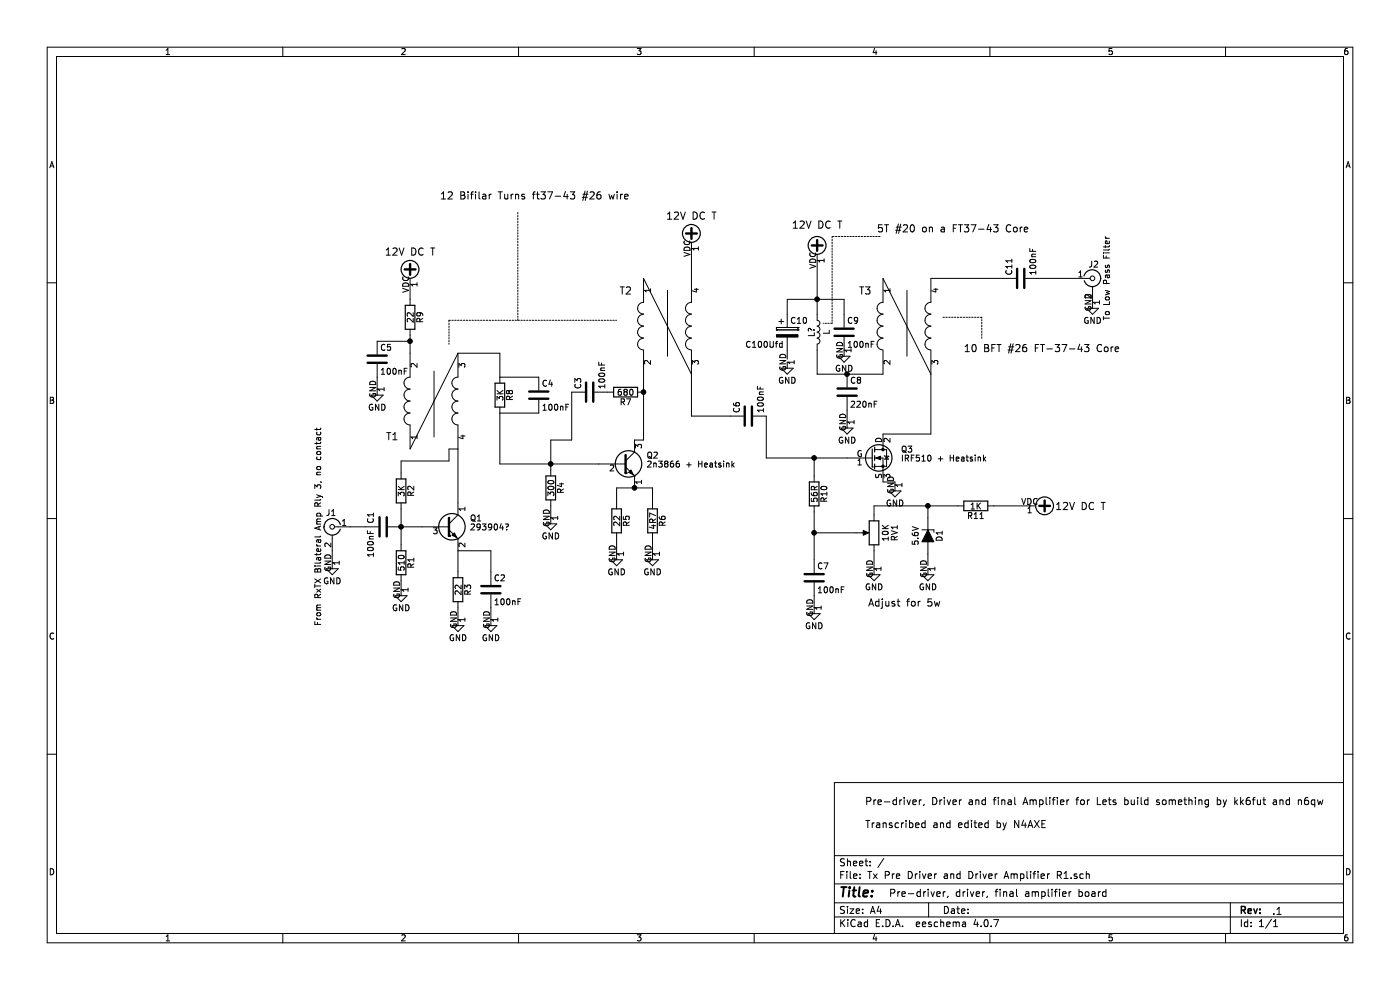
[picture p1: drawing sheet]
EESchema Schematic File Version 2
LIBS:power
LIBS:device
LIBS:switches
LIBS:relays
LIBS:motors
LIBS:transistors
LIBS:conn
LIBS:linear
LIBS:regul
LIBS:74xx
LIBS:cmos4000
LIBS:adc-dac
LIBS:memory
LIBS:xilinx
LIBS:microcontrollers
LIBS:dsp
LIBS:microchip
LIBS:analog_switches
LIBS:motorola
LIBS:texas
LIBS:intel
LIBS:audio
LIBS:interface
LIBS:digital-audio
LIBS:philips
LIBS:display
LIBS:cypress
LIBS:siliconi
LIBS:opto
LIBS:atmel
LIBS:contrib
LIBS:valves
LIBS:Tx Pre Driver and Driver Amplifier R1-cache
EELAYER 25 0
EELAYER END
$Descr A4 11693 8268
encoding utf-8
Sheet 1 1
Title ""
Date ""
Rev ""
Comp ""
Comment1 ""
Comment2 ""
Comment3 ""
Comment4 ""
$EndDescr
$Comp
L Conn_Coaxial J1
U 1 1
P 2775 4400
F 0 "J1" H 2785 4520 50  0000 C CNN
F 1 "From RxTX Bilateral Amp Rly 3, no contact" V 2890 4400 50  0000 C CNN
F 2 "" H 2775 4400 50  0001 C CNN
F 3 "" H 2775 4400 50  0001 C CNN
	1    2775 4400
	-1   0    0    -1  
$EndComp
$Comp
L C C1
U 1 1
P 3200 4400
F 0 "C1" H 3075 4300 50  0000 L CNN
F 1 "100nF" H 3225 4300 50  0000 L CNN
F 2 "" H 3238 4250 50  0001 C CNN
F 3 "" H 3200 4400 50  0001 C CNN
	1    3200 4400
	0    1    1    0   
$EndComp
$Comp
L R R2
U 1 1
P 3350 4100
F 0 "R2" V 3430 4100 50  0000 C CNN
F 1 "3K" V 3350 4100 50  0000 C CNN
F 2 "" V 3280 4100 50  0001 C CNN
F 3 "" H 3350 4100 50  0001 C CNN
	1    3350 4100
	1    0    0    -1  
$EndComp
$Comp
L R R1
U 1 1
P 3350 4700
F 0 "R1" V 3430 4700 50  0000 C CNN
F 1 "510" V 3350 4700 50  0000 C CNN
F 2 "" V 3280 4700 50  0001 C CNN
F 3 "" H 3350 4700 50  0001 C CNN
	1    3350 4700
	1    0    0    -1  
$EndComp
$Comp
L BF199 Q1
U 1 1
P 3725 4400
F 0 "Q1" H 3925 4475 50  0000 L CNN
F 1 "293904?" H 3925 4400 50  0000 L CNN
F 2 "TO_SOT_Packages_THT:TO-92_Molded_Narrow" H 3925 4325 50  0001 L CIN
F 3 "" H 3725 4400 50  0001 L CNN
	1    3725 4400
	1    0    0    -1  
$EndComp
$Comp
L 4:1 T1
U 1 1
P 3625 3350
F 0 "T1" H 3275 3650 60  0000 C CNN
F 1 "4:1" H 3275 3050 60  0001 C CNN
F 2 "" H 3275 3050 60  0000 C CNN
F 3 "" H 3275 3050 60  0000 C CNN
F 4 "" H 3625 3350 60  0001 C CNN "Price"
F 5 "" H 3625 3350 60  0001 C CNN "Tolerance"
F 6 "" H 3625 3350 60  0001 C CNN "Rating"
F 7 "" H 3625 3350 60  0001 C CNN "Package"
F 8 "" H 3625 3350 60  0001 C CNN "Source"
F 9 "" H 3625 3350 60  0001 C CNN "Source PN"
F 10 "" H 3625 3350 60  0001 C CNN "MFG PN"
F 11 "" H 3625 3350 60  0001 C CNN "MFG"
F 12 "" H 3625 3350 60  0001 C CNN "Description"
	1    3625 3350
	1    0    0    1   
$EndComp
$Comp
L R R9
U 1 1
P 3425 2650
F 0 "R9" V 3505 2650 50  0000 C CNN
F 1 "22" V 3425 2650 50  0000 C CNN
F 2 "" V 3355 2650 50  0001 C CNN
F 3 "" H 3425 2650 50  0001 C CNN
	1    3425 2650
	1    0    0    -1  
$EndComp
$Comp
L C C5
U 1 1
P 3150 3000
F 0 "C5" H 3175 3100 50  0000 L CNN
F 1 "100nF" H 3175 2900 50  0000 L CNN
F 2 "" H 3188 2850 50  0001 C CNN
F 3 "" H 3150 3000 50  0001 C CNN
	1    3150 3000
	1    0    0    -1  
$EndComp
$Comp
L C C4
U 1 1
P 4500 3300
F 0 "C4" H 4525 3400 50  0000 L CNN
F 1 "100nF" H 4525 3200 50  0000 L CNN
F 2 "" H 4538 3150 50  0001 C CNN
F 3 "" H 4500 3300 50  0001 C CNN
	1    4500 3300
	1    0    0    -1  
$EndComp
$Comp
L R R8
U 1 1
P 4175 3300
F 0 "R8" V 4255 3300 50  0000 C CNN
F 1 "3K" V 4175 3300 50  0000 C CNN
F 2 "" V 4105 3300 50  0001 C CNN
F 3 "" H 4175 3300 50  0001 C CNN
	1    4175 3300
	1    0    0    -1  
$EndComp
$Comp
L R R4
U 1 1
P 4600 4075
F 0 "R4" V 4680 4075 50  0000 C CNN
F 1 "300" V 4600 4075 50  0000 C CNN
F 2 "" V 4530 4075 50  0001 C CNN
F 3 "" H 4600 4075 50  0001 C CNN
	1    4600 4075
	1    0    0    -1  
$EndComp
$Comp
L R R3
U 1 1
P 3825 4925
F 0 "R3" V 3905 4925 50  0000 C CNN
F 1 "22" V 3825 4925 50  0000 C CNN
F 2 "" V 3755 4925 50  0001 C CNN
F 3 "" H 3825 4925 50  0001 C CNN
	1    3825 4925
	1    0    0    -1  
$EndComp
$Comp
L C C2
U 1 1
P 4100 4925
F 0 "C2" H 4125 5025 50  0000 L CNN
F 1 "100nF" H 4125 4825 50  0000 L CNN
F 2 "" H 4138 4775 50  0001 C CNN
F 3 "" H 4100 4925 50  0001 C CNN
	1    4100 4925
	1    0    0    -1  
$EndComp
$Comp
L C C3
U 1 1
P 4925 3275
F 0 "C3" H 4950 3375 50  0000 L CNN
F 1 "100nF" H 4950 3175 50  0000 L CNN
F 2 "" H 4963 3125 50  0001 C CNN
F 3 "" H 4925 3275 50  0001 C CNN
	1    4925 3275
	0    -1   -1   0   
$EndComp
$Comp
L R R7
U 1 1
P 5225 3275
F 0 "R7" V 5305 3275 50  0000 C CNN
F 1 "680" V 5225 3275 50  0000 C CNN
F 2 "" V 5155 3275 50  0001 C CNN
F 3 "" H 5225 3275 50  0001 C CNN
	1    5225 3275
	0    1    1    0   
$EndComp
$Comp
L 2N2219 Q2
U 1 1
P 5200 3875
F 0 "Q2" H 5400 3950 50  0000 L CNN
F 1 "2n3866 + Heatsink" H 5400 3875 50  0000 L CNN
F 2 "TO_SOT_Packages_THT:TO-39-3" H 5400 3800 50  0001 L CIN
F 3 "" H 5200 3875 50  0001 L CNN
	1    5200 3875
	1    0    0    -1  
$EndComp
$Comp
L R R5
U 1 1
P 5150 4350
F 0 "R5" V 5230 4350 50  0000 C CNN
F 1 "22" V 5150 4350 50  0000 C CNN
F 2 "" V 5080 4350 50  0001 C CNN
F 3 "" H 5150 4350 50  0001 C CNN
	1    5150 4350
	1    0    0    -1  
$EndComp
$Comp
L R R6
U 1 1
P 5450 4350
F 0 "R6" V 5530 4350 50  0000 C CNN
F 1 "4R7" V 5450 4350 50  0000 C CNN
F 2 "" V 5380 4350 50  0001 C CNN
F 3 "" H 5450 4350 50  0001 C CNN
	1    5450 4350
	1    0    0    -1  
$EndComp
$Comp
L 4:1 T2
U 1 1
P 5575 2725
F 0 "T2" H 5225 3025 60  0000 C CNN
F 1 "4:1" H 5225 2425 60  0001 C CNN
F 2 "" H 5225 2425 60  0000 C CNN
F 3 "" H 5225 2425 60  0000 C CNN
F 4 "" H 5575 2725 60  0001 C CNN "Price"
F 5 "" H 5575 2725 60  0001 C CNN "Tolerance"
F 6 "" H 5575 2725 60  0001 C CNN "Rating"
F 7 "" H 5575 2725 60  0001 C CNN "Package"
F 8 "" H 5575 2725 60  0001 C CNN "Source"
F 9 "" H 5575 2725 60  0001 C CNN "Source PN"
F 10 "" H 5575 2725 60  0001 C CNN "MFG PN"
F 11 "" H 5575 2725 60  0001 C CNN "MFG"
F 12 "" H 5575 2725 60  0001 C CNN "Description"
	1    5575 2725
	1    0    0    -1  
$EndComp
$Comp
L C C6
U 1 1
P 6250 3475
F 0 "C6" H 6275 3575 50  0000 L CNN
F 1 "100nF" H 6275 3375 50  0000 L CNN
F 2 "" H 6288 3325 50  0001 C CNN
F 3 "" H 6250 3475 50  0001 C CNN
	1    6250 3475
	0    -1   -1   0   
$EndComp
$Comp
L R R10
U 1 1
P 6800 4125
F 0 "R10" V 6880 4125 50  0000 C CNN
F 1 "56R" V 6800 4125 50  0000 C CNN
F 2 "" V 6730 4125 50  0001 C CNN
F 3 "" H 6800 4125 50  0001 C CNN
	1    6800 4125
	1    0    0    -1  
$EndComp
$Comp
L C C7
U 1 1
P 6800 4825
F 0 "C7" H 6825 4925 50  0000 L CNN
F 1 "100nF" H 6825 4725 50  0000 L CNN
F 2 "" H 6838 4675 50  0001 C CNN
F 3 "" H 6800 4825 50  0001 C CNN
	1    6800 4825
	1    0    0    -1  
$EndComp
$Comp
L POT RV1
U 1 1
P 7300 4450
F 0 "RV1" V 7125 4450 50  0000 C CNN
F 1 "10K" V 7200 4450 50  0000 C CNN
F 2 "" H 7300 4450 50  0001 C CNN
F 3 "" H 7300 4450 50  0001 C CNN
	1    7300 4450
	-1   0    0    1   
$EndComp
$Comp
L R R11
U 1 1
P 8150 4225
F 0 "R11" V 8230 4225 50  0000 C CNN
F 1 "1K" V 8150 4225 50  0000 C CNN
F 2 "" V 8080 4225 50  0001 C CNN
F 3 "" H 8150 4225 50  0001 C CNN
	1    8150 4225
	0    1    1    0   
$EndComp
$Comp
L IRF540N Q3
U 1 1
P 7275 3825
F 0 "Q3" H 7525 3900 50  0000 L CNN
F 1 "IRF510 + Heatsink" H 7525 3825 50  0000 L CNN
F 2 "TO_SOT_Packages_THT:TO-220_Vertical" H 7525 3750 50  0001 L CIN
F 3 "" H 7275 3825 50  0001 L CNN
	1    7275 3825
	1    0    0    -1  
$EndComp
$Comp
L 4:1 T3
U 1 1
P 7575 2725
F 0 "T3" H 7225 3025 60  0000 C CNN
F 1 "4:1" H 7225 2425 60  0001 C CNN
F 2 "" H 7225 2425 60  0000 C CNN
F 3 "" H 7225 2425 60  0000 C CNN
F 4 "" H 7575 2725 60  0001 C CNN "Price"
F 5 "" H 7575 2725 60  0001 C CNN "Tolerance"
F 6 "" H 7575 2725 60  0001 C CNN "Rating"
F 7 "" H 7575 2725 60  0001 C CNN "Package"
F 8 "" H 7575 2725 60  0001 C CNN "Source"
F 9 "" H 7575 2725 60  0001 C CNN "Source PN"
F 10 "" H 7575 2725 60  0001 C CNN "MFG PN"
F 11 "" H 7575 2725 60  0001 C CNN "MFG"
F 12 "" H 7575 2725 60  0001 C CNN "Description"
	1    7575 2725
	1    0    0    -1  
$EndComp
$Comp
L C C8
U 1 1
P 7075 3275
F 0 "C8" H 7100 3375 50  0000 L CNN
F 1 "220nF" H 7100 3175 50  0000 L CNN
F 2 "" H 7113 3125 50  0001 C CNN
F 3 "" H 7075 3275 50  0001 C CNN
	1    7075 3275
	1    0    0    -1  
$EndComp
$Comp
L L L?
U 1 1
P 6825 2775
F 0 "L?" V 6775 2775 50  0000 C CNN
F 1 "L" V 6900 2775 50  0000 C CNN
F 2 "" H 6825 2775 50  0001 C CNN
F 3 "" H 6825 2775 50  0001 C CNN
	1    6825 2775
	1    0    0    -1  
$EndComp
$Comp
L C C9
U 1 1
P 7050 2775
F 0 "C9" H 7075 2875 50  0000 L CNN
F 1 "100nF" H 7075 2675 50  0000 L CNN
F 2 "" H 7088 2625 50  0001 C CNN
F 3 "" H 7050 2775 50  0001 C CNN
	1    7050 2775
	1    0    0    -1  
$EndComp
$Comp
L CP C10
U 1 1
P 6575 2775
F 0 "C10" H 6600 2875 50  0000 L CNN
F 1 "C100Ufd" H 6225 2675 50  0000 L CNN
F 2 "" H 6613 2625 50  0001 C CNN
F 3 "" H 6575 2775 50  0001 C CNN
	1    6575 2775
	1    0    0    -1  
$EndComp
$Comp
L C C11
U 1 1
P 8525 2325
F 0 "C11" H 8550 2425 50  0000 L CNN
F 1 "100nF" H 8550 2225 50  0000 L CNN
F 2 "" H 8563 2175 50  0001 C CNN
F 3 "" H 8525 2325 50  0001 C CNN
	1    8525 2325
	0    -1   -1   0   
$EndComp
$Comp
L Conn_Coaxial J2
U 1 1
P 9125 2325
F 0 "J2" H 9135 2445 50  0000 C CNN
F 1 "To Low Pass Filter" V 9240 2325 50  0000 C CNN
F 2 "" H 9125 2325 50  0001 C CNN
F 3 "" H 9125 2325 50  0001 C CNN
	1    9125 2325
	1    0    0    -1  
$EndComp
$Comp
L VDC #PWR?
U 1 1
P 3425 2375
F 0 "#PWR?" H 3425 2275 50  0001 C CNN
F 1 "VDC" H 3425 2625 50  0001 C CNN
F 2 "" H 3425 2375 50  0001 C CNN
F 3 "" H 3425 2375 50  0001 C CNN
F 4 "~" H 3425 2375 60  0001 C CNN "Description"
F 5 "~" H 3425 2375 60  0001 C CNN "MFG"
F 6 "~" H 3425 2375 60  0001 C CNN "MFG PN"
F 7 "~" H 3425 2375 60  0001 C CNN "Source PN"
F 8 "~" H 3425 2375 60  0001 C CNN "Source"
F 9 "~" H 3425 2375 60  0001 C CNN "Package"
F 10 "~" H 3425 2375 60  0001 C CNN "Rating"
F 11 "~" H 3425 2375 60  0001 C CNN "Tolerance"
F 12 "~" H 3425 2375 60  0001 C CNN "Price"
F 13 "12V DC T" H 3425 2650 60  0000 C CNN "Field13"
	1    3425 2375
	1    0    0    -1  
$EndComp
$Comp
L VDC #PWR?
U 1 1
P 5775 2075
F 0 "#PWR?" H 5775 1975 50  0001 C CNN
F 1 "VDC" H 5775 2325 50  0001 C CNN
F 2 "" H 5775 2075 50  0001 C CNN
F 3 "" H 5775 2075 50  0001 C CNN
F 4 "~" H 5775 2075 60  0001 C CNN "Description"
F 5 "~" H 5775 2075 60  0001 C CNN "MFG"
F 6 "~" H 5775 2075 60  0001 C CNN "MFG PN"
F 7 "~" H 5775 2075 60  0001 C CNN "Source PN"
F 8 "~" H 5775 2075 60  0001 C CNN "Source"
F 9 "~" H 5775 2075 60  0001 C CNN "Package"
F 10 "~" H 5775 2075 60  0001 C CNN "Rating"
F 11 "~" H 5775 2075 60  0001 C CNN "Tolerance"
F 12 "~" H 5775 2075 60  0001 C CNN "Price"
F 13 "12V DC T" H 5775 2350 60  0000 C CNN "Field13"
	1    5775 2075
	1    0    0    -1  
$EndComp
Wire Wire Line
	2925 4400 3050 4400
Wire Wire Line
	2775 4600 2775 4700
Wire Wire Line
	3350 4250 3350 4550
Connection ~ 3350 4400
Wire Wire Line
	3350 4400 3525 4400
Wire Wire Line
	3825 4775 3825 4600
Wire Wire Line
	4100 4775 4100 4600
Wire Wire Line
	4100 4600 3825 4600
Wire Wire Line
	3350 4850 3350 4925
Wire Wire Line
	3825 5075 3825 5175
Wire Wire Line
	4100 5075 4100 5175
Wire Wire Line
	3825 3750 3825 4200
Wire Wire Line
	3350 3950 3350 3850
Wire Wire Line
	3350 3850 3750 3850
Wire Wire Line
	3750 3850 3750 3750
Wire Wire Line
	3750 3750 3825 3750
Wire Wire Line
	3425 2800 3425 2950
Wire Wire Line
	3425 2850 3150 2850
Connection ~ 3425 2850
Wire Wire Line
	3150 3150 3150 3250
Wire Wire Line
	3425 2500 3425 2375
Wire Wire Line
	3825 2950 4175 2950
Wire Wire Line
	4175 2950 4175 3150
Wire Wire Line
	4175 3150 4500 3150
Wire Wire Line
	4500 3450 4175 3450
Wire Wire Line
	4175 3450 4175 3875
Wire Wire Line
	4175 3875 5000 3875
Wire Wire Line
	4600 3675 4600 3925
Connection ~ 4600 3875
Wire Wire Line
	4600 4225 4600 4325
Wire Wire Line
	5150 4075 5450 4075
Wire Wire Line
	5150 4075 5150 4200
Wire Wire Line
	5450 4075 5450 4200
Connection ~ 5300 4075
Wire Wire Line
	5150 4500 5150 4625
Wire Wire Line
	5450 4500 5450 4625
Wire Wire Line
	4600 3675 4775 3675
Wire Wire Line
	4775 3675 4775 3275
Wire Wire Line
	5375 3125 5375 3675
Wire Wire Line
	5375 3675 5300 3675
Connection ~ 5375 3275
Wire Wire Line
	5775 2075 5775 2325
Wire Wire Line
	5775 3125 5775 3475
Wire Wire Line
	5775 3475 6100 3475
Wire Wire Line
	6400 3475 6400 3825
Wire Wire Line
	6400 3825 7075 3825
Wire Wire Line
	6800 3825 6800 3975
Wire Wire Line
	6800 4275 6800 4675
Wire Wire Line
	6800 4975 6800 5075
Wire Wire Line
	7150 4450 6800 4450
Connection ~ 6800 4450
Wire Wire Line
	7300 4600 7300 4750
Wire Wire Line
	7300 4300 7300 4225
Wire Wire Line
	7300 4225 8000 4225
Wire Wire Line
	7750 4325 7750 4225
Connection ~ 7750 4225
Wire Wire Line
	7750 4625 7750 4725
Wire Wire Line
	8300 4225 8600 4225
Connection ~ 6800 3825
Wire Wire Line
	6825 3125 6825 2925
Wire Wire Line
	6825 2175 6825 2625
Wire Wire Line
	6825 3125 7375 3125
Connection ~ 7075 3125
Wire Wire Line
	6575 2500 7050 2500
Wire Wire Line
	7050 2500 7050 2625
Connection ~ 6825 2500
Wire Wire Line
	6575 2500 6575 2625
Wire Wire Line
	6575 2925 6575 3000
Wire Wire Line
	7075 3425 7075 3525
Wire Wire Line
	7375 3625 7775 3625
Wire Wire Line
	7775 3625 7775 3125
Wire Wire Line
	7375 4025 7475 4025
Wire Wire Line
	7475 4025 7475 4050
Wire Wire Line
	7775 2325 8375 2325
Wire Wire Line
	8675 2325 8975 2325
$Comp
L VDC #PWR?
U 1 1
P 6825 2175
F 0 "#PWR?" H 6825 2075 50  0001 C CNN
F 1 "VDC" H 6825 2425 50  0001 C CNN
F 2 "" H 6825 2175 50  0001 C CNN
F 3 "" H 6825 2175 50  0001 C CNN
F 4 "~" H 6825 2175 60  0001 C CNN "Description"
F 5 "~" H 6825 2175 60  0001 C CNN "MFG"
F 6 "~" H 6825 2175 60  0001 C CNN "MFG PN"
F 7 "~" H 6825 2175 60  0001 C CNN "Source PN"
F 8 "~" H 6825 2175 60  0001 C CNN "Source"
F 9 "~" H 6825 2175 60  0001 C CNN "Package"
F 10 "~" H 6825 2175 60  0001 C CNN "Rating"
F 11 "~" H 6825 2175 60  0001 C CNN "Tolerance"
F 12 "~" H 6825 2175 60  0001 C CNN "Price"
F 13 "12V DC T" H 6825 2475 60  0000 C CNN "Field13"
	1    6825 2175
	1    0    0    -1  
$EndComp
$Comp
L VDC #PWR?
U 1 1
P 8600 4225
F 0 "#PWR?" H 8600 4125 50  0001 C CNN
F 1 "VDC" H 8600 4475 50  0001 C CNN
F 2 "" H 8600 4225 50  0001 C CNN
F 3 "" H 8600 4225 50  0001 C CNN
F 4 "~" H 8600 4225 60  0001 C CNN "Description"
F 5 "~" H 8600 4225 60  0001 C CNN "MFG"
F 6 "~" H 8600 4225 60  0001 C CNN "MFG PN"
F 7 "~" H 8600 4225 60  0001 C CNN "Source PN"
F 8 "~" H 8600 4225 60  0001 C CNN "Source"
F 9 "~" H 8600 4225 60  0001 C CNN "Package"
F 10 "~" H 8600 4225 60  0001 C CNN "Rating"
F 11 "~" H 8600 4225 60  0001 C CNN "Tolerance"
F 12 "~" H 8600 4225 60  0001 C CNN "Price"
F 13 "12V DC T" V 8600 4650 60  0000 C CNN "Field13"
	1    8600 4225
	0    1    1    0   
$EndComp
$Comp
L GND #PWR?
U 1 1
P 2775 4700
F 0 "#PWR?" H 2775 4450 50  0001 C CNN
F 1 "GND" H 2775 4550 50  0000 C CNN
F 2 "" H 2775 4700 50  0001 C CNN
F 3 "" H 2775 4700 50  0001 C CNN
	1    2775 4700
	1    0    0    -1  
$EndComp
$Comp
L GND #PWR?
U 1 1
P 3350 4925
F 0 "#PWR?" H 3350 4675 50  0001 C CNN
F 1 "GND" H 3350 4775 50  0000 C CNN
F 2 "" H 3350 4925 50  0001 C CNN
F 3 "" H 3350 4925 50  0001 C CNN
	1    3350 4925
	1    0    0    -1  
$EndComp
$Comp
L GND #PWR?
U 1 1
P 3825 5175
F 0 "#PWR?" H 3825 4925 50  0001 C CNN
F 1 "GND" H 3825 5025 50  0000 C CNN
F 2 "" H 3825 5175 50  0001 C CNN
F 3 "" H 3825 5175 50  0001 C CNN
	1    3825 5175
	1    0    0    -1  
$EndComp
$Comp
L GND #PWR?
U 1 1
P 4100 5175
F 0 "#PWR?" H 4100 4925 50  0001 C CNN
F 1 "GND" H 4100 5025 50  0000 C CNN
F 2 "" H 4100 5175 50  0001 C CNN
F 3 "" H 4100 5175 50  0001 C CNN
	1    4100 5175
	1    0    0    -1  
$EndComp
$Comp
L GND #PWR?
U 1 1
P 4600 4325
F 0 "#PWR?" H 4600 4075 50  0001 C CNN
F 1 "GND" H 4600 4175 50  0000 C CNN
F 2 "" H 4600 4325 50  0001 C CNN
F 3 "" H 4600 4325 50  0001 C CNN
	1    4600 4325
	1    0    0    -1  
$EndComp
$Comp
L GND #PWR?
U 1 1
P 5150 4625
F 0 "#PWR?" H 5150 4375 50  0001 C CNN
F 1 "GND" H 5150 4475 50  0000 C CNN
F 2 "" H 5150 4625 50  0001 C CNN
F 3 "" H 5150 4625 50  0001 C CNN
	1    5150 4625
	1    0    0    -1  
$EndComp
$Comp
L GND #PWR?
U 1 1
P 5450 4625
F 0 "#PWR?" H 5450 4375 50  0001 C CNN
F 1 "GND" H 5450 4475 50  0000 C CNN
F 2 "" H 5450 4625 50  0001 C CNN
F 3 "" H 5450 4625 50  0001 C CNN
	1    5450 4625
	1    0    0    -1  
$EndComp
$Comp
L GND #PWR?
U 1 1
P 3150 3250
F 0 "#PWR?" H 3150 3000 50  0001 C CNN
F 1 "GND" H 3150 3100 50  0000 C CNN
F 2 "" H 3150 3250 50  0001 C CNN
F 3 "" H 3150 3250 50  0001 C CNN
	1    3150 3250
	1    0    0    -1  
$EndComp
$Comp
L GND #PWR?
U 1 1
P 6800 5075
F 0 "#PWR?" H 6800 4825 50  0001 C CNN
F 1 "GND" H 6800 4925 50  0000 C CNN
F 2 "" H 6800 5075 50  0001 C CNN
F 3 "" H 6800 5075 50  0001 C CNN
	1    6800 5075
	1    0    0    -1  
$EndComp
$Comp
L GND #PWR?
U 1 1
P 7300 4750
F 0 "#PWR?" H 7300 4500 50  0001 C CNN
F 1 "GND" H 7300 4600 50  0000 C CNN
F 2 "" H 7300 4750 50  0001 C CNN
F 3 "" H 7300 4750 50  0001 C CNN
	1    7300 4750
	1    0    0    -1  
$EndComp
$Comp
L GND #PWR?
U 1 1
P 7750 4750
F 0 "#PWR?" H 7750 4500 50  0001 C CNN
F 1 "GND" H 7750 4600 50  0000 C CNN
F 2 "" H 7750 4750 50  0001 C CNN
F 3 "" H 7750 4750 50  0001 C CNN
	1    7750 4750
	1    0    0    -1  
$EndComp
$Comp
L GND #PWR?
U 1 1
P 7475 4050
F 0 "#PWR?" H 7475 3800 50  0001 C CNN
F 1 "GND" H 7475 3900 50  0000 C CNN
F 2 "" H 7475 4050 50  0001 C CNN
F 3 "" H 7475 4050 50  0001 C CNN
	1    7475 4050
	1    0    0    -1  
$EndComp
$Comp
L GND #PWR?
U 1 1
P 7075 3525
F 0 "#PWR?" H 7075 3275 50  0001 C CNN
F 1 "GND" H 7075 3375 50  0000 C CNN
F 2 "" H 7075 3525 50  0001 C CNN
F 3 "" H 7075 3525 50  0001 C CNN
	1    7075 3525
	1    0    0    -1  
$EndComp
$Comp
L GND #PWR?
U 1 1
P 9125 2525
F 0 "#PWR?" H 9125 2275 50  0001 C CNN
F 1 "GND" H 9125 2375 50  0000 C CNN
F 2 "" H 9125 2525 50  0001 C CNN
F 3 "" H 9125 2525 50  0001 C CNN
	1    9125 2525
	1    0    0    -1  
$EndComp
$Comp
L GND #PWR?
U 1 1
P 6575 3025
F 0 "#PWR?" H 6575 2775 50  0001 C CNN
F 1 "GND" H 6575 2875 50  0000 C CNN
F 2 "" H 6575 3025 50  0001 C CNN
F 3 "" H 6575 3025 50  0001 C CNN
	1    6575 3025
	1    0    0    -1  
$EndComp
$Comp
L GND #PWR?
U 1 1
P 7050 2925
F 0 "#PWR?" H 7050 2675 50  0001 C CNN
F 1 "GND" H 7050 2775 50  0000 C CNN
F 2 "" H 7050 2925 50  0001 C CNN
F 3 "" H 7050 2925 50  0001 C CNN
	1    7050 2925
	1    0    0    -1  
$EndComp
Text Notes 7225 6925 0    60   ~ 0
Pre-driver, Driver and final Amplifier for Lets build something by kk6fut and n6qw\n\nTranscribed and edited by N4AXE
Text Notes 10625 7650 0    60   ~ 0
.1
Text Notes 7425 7500 0    60   ~ 0
Pre-driver, driver, final amplifier board\n
Text Notes 7250 5075 0    60   ~ 0
Adjust for 5w
Text Notes 3675 1675 0    60   ~ 0
12 Bifilar Turns ft37-43 #26 wire
Wire Notes Line
	4325 1775 4325 2675
Wire Notes Line
	3750 2675 5150 2675
Wire Notes Line
	3750 2675 3750 2875
Text Notes 7325 1950 0    60   ~ 0
5T #20 on a FT37-43 Core
Wire Notes Line
	7350 1975 6950 1975
Wire Notes Line
	6950 1975 6950 2700
Wire Notes Line
	6950 2700 6875 2700
Text Notes 8050 2950 0    60   ~ 0
10 BFT #26 FT-37-43 Core
Wire Notes Line
	8200 2825 8200 2650
Wire Notes Line
	8200 2650 7875 2650
$Comp
L D_Zener_ALT D1
U 1 1
P 7750 4475
F 0 "D1" H 7750 4575 50  0000 C CNN
F 1 "5.6V" H 7750 4375 50  0000 C CNN
F 2 "" H 7750 4475 50  0001 C CNN
F 3 "" H 7750 4475 50  0001 C CNN
	1    7750 4475
	0    1    1    0   
$EndComp
$EndSCHEMATC
